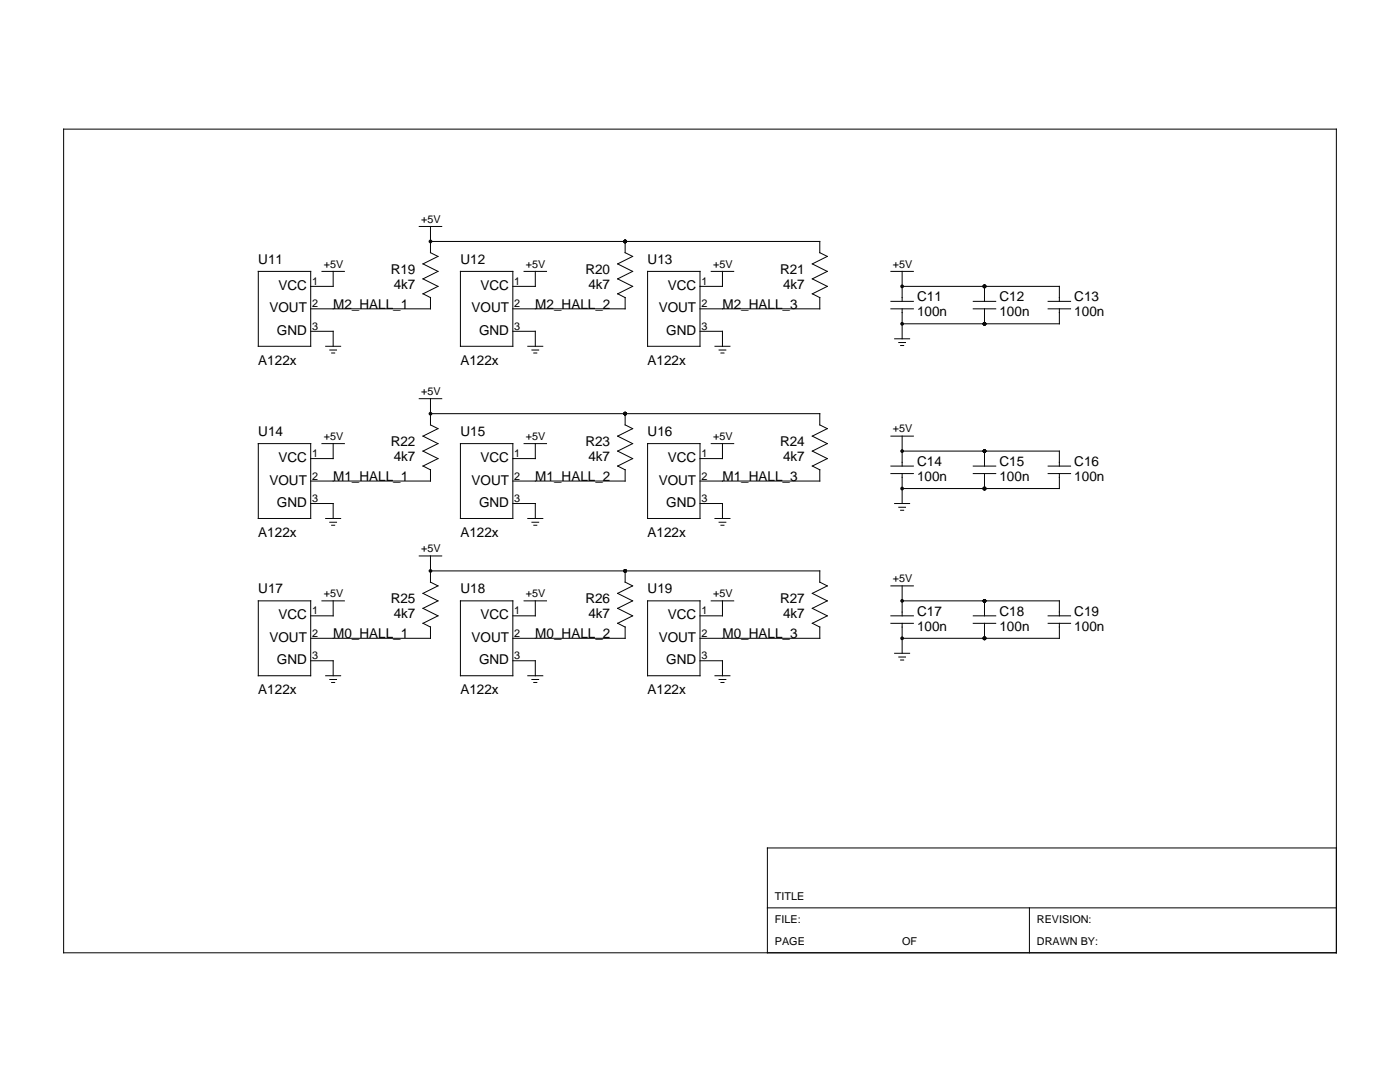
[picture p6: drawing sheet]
<svg xmlns="http://www.w3.org/2000/svg" width="279mm" height="216mm" viewBox="0 0 279 216" stroke-linecap="round" stroke-linejoin="round" font-family="sans-serif">
<g fill="none" stroke="#000" stroke-width=".2">
<path d="M12.7 25.8h254v164.3h-254zM51.5 54.2h10.5v14.9h-10.5zM64.2 54.2h4.5M66.5 54.2v2.9h-4.5M83.7 45.2h4.5M85.9 45.2v5.2l1.5 .8-3 1.5 3 1.5-3 1.4 3 1.5-3 1.5 1.5 .8v2.2h-23.9M85.9 48.2h77.7v2.2l1.5 .8-3 1.5 3 1.5-3 1.4 3 1.5-3 1.5 1.5 .8v2.2h-23.9M91.9 54.2h10.4v14.9h-10.4zM104.6 54.2h4.5M106.8 54.2v2.9h-4.5M124.8 48.2v2.2l1.5 .8-3 1.5 3 1.5-3 1.4 3 1.5-3 1.5 1.5 .8v2.2h-22.5M129.2 54.2h10.5v14.9h-10.5z"/>
<path d="M141.9 54.2h4.5M144.2 54.2v2.9h-4.5M177.8 54.2h4.5M180 57.1h31.4v3M180 54.2v5.9M196.5 57.1v3M62 66.1h4.5v3M65 69.1h3M65.8 69.8h1.4M66.2 70.4h.6M83.7 79.6h4.5M85.9 79.6v5.2l1.5 .7-3 1.5 3 1.5-3 1.5 3 1.5-3 1.5 1.5 .7"/>
<path d="M102.3 66.1h4.5v3M105.3 69.1h3M106.2 69.8h1.3M106.5 70.4h.6M139.7 66.1h4.5v3M142.7 69.1h3M143.5 69.8h1.4M143.9 70.4h.6M177.8 61.6h4.5M177.8 60.1h4.5M178.5 67.6h3M179.4 68.3h1.3"/>
<path d="M179.7 68.9h.6M180 61.6v6M194.2 61.6h4.5M194.2 60.1h4.5M196.5 61.6v3M209.2 61.6h4.5M209.2 60.1h4.5M211.4 61.6v3h-31.4M51.5 88.5h10.5v15h-10.5zM64.2 88.5h4.5M66.5 88.5v3h-4.5M85.9 93.7v2.3h-23.9"/>
<path d="M85.9 82.5h77.7v2.3l1.5 .7-3 1.5 3 1.5-3 1.5 3 1.5-3 1.5 1.5 .7M91.9 88.5h10.4v15h-10.4zM104.6 88.5h4.5M106.8 88.5v3h-4.5M124.8 82.5v2.3l1.5 .7-3 1.5 3 1.5-3 1.5 3 1.5-3 1.5 1.5 .7M124.8 93.7v2.3h-22.5M129.2 88.5h10.5v15h-10.5zM141.9 88.5h4.5M144.2 88.5v3h-4.5M163.6 93.7v2.3h-23.9M177.8 94.5h4.5M177.8 93h4.5"/>
<path d="M177.8 87h4.5M180 87v6M180 94.5v6M180 90h31.4v3M194.2 94.5h4.5M194.2 93h4.5M196.5 90v3M196.5 94.5v3M209.2 94.5h4.5M209.2 93h4.5M211.4 94.5v3h-31.4M51.5 119.9h10.5v14.9h-10.5z"/>
<path d="M62 100.5h4.5v3M64.2 119.9h4.5M65 103.5h3M65.8 104.2h1.4M66.2 104.8h.6M66.5 119.9v3h-4.5M83.7 110.9h4.5M85.9 110.9v5.3l1.5 .7-3 1.5 3 1.5-3 1.5 3 1.5-3 1.5 1.5 .7M85.9 113.9h77.7v2.3l1.5 .7-3 1.5 3 1.5-3 1.5 3 1.5-3 1.5 1.5 .7M91.9 119.9h10.4v14.9h-10.4zM102.3 100.5h4.5v3M104.6 119.9h4.5"/>
<path d="M105.3 103.5h3M106.2 104.2h1.3M106.5 104.8h.6M106.8 119.9v3h-4.5M124.8 113.9v2.3l1.5 .7-3 1.5 3 1.5-3 1.5 3 1.5-3 1.5 1.5 .7M129.2 119.9h10.5v14.9h-10.5zM139.7 100.5h4.5v3M141.9 119.9h4.5M142.7 103.5h3M143.5 104.2h1.4M143.9 104.8h.6M144.2 119.9v3h-4.5"/>
<path d="M177.8 116.9h4.5M178.5 100.5h3M179.4 101.2h1.3M179.7 101.8h.6M180 119.9h31.4v3M180 116.9v6M196.5 119.9v3M62 131.8h4.5v3M65 134.8h3M65.8 135.6h1.4M66.2 136.2h.6M85.9 125.1v2.3h-23.9"/>
<path d="M102.3 131.8h4.5v3M105.3 134.8h3M106.2 135.6h1.3M106.5 136.2h.6M124.8 125.1v2.3h-22.5M139.7 131.8h4.5v3M142.7 134.8h3M143.5 135.6h1.4M143.9 136.2h.6M163.6 125.1v2.3h-23.9M177.8 122.9h4.5M177.8 124.4h4.5"/>
<path d="M178.5 130.4h3M179.4 131.1h1.3M179.7 131.7h.6M180 124.4v6M194.2 122.9h4.5M194.2 124.4h4.5M196.5 124.4v3M209.2 122.9h4.5M209.2 124.4h4.5M211.4 124.4v3h-31.4M266.7 169.2h-113.6v20.9M153.1 181.2h113.6"/>
<path d="M205.4 181.2v8.9"/>
</g>
<g fill="#000">
<circle cx="85.9" cy="48.2" r=".37"/>
<circle cx="124.8" cy="48.2" r=".37"/>
<circle cx="180" cy="57.1" r=".37"/>
<circle cx="196.5" cy="57.1" r=".37"/>
<circle cx="180" cy="64.6" r=".37"/>
<circle cx="196.5" cy="64.6" r=".37"/>
<circle cx="85.9" cy="82.5" r=".37"/>
<circle cx="124.8" cy="82.5" r=".37"/>
<circle cx="180" cy="97.5" r=".37"/>
<circle cx="180" cy="90" r=".37"/>
<circle cx="196.5" cy="97.5" r=".37"/>
<circle cx="196.5" cy="90" r=".37"/>
<circle cx="85.9" cy="113.9" r=".37"/>
<circle cx="124.8" cy="113.9" r=".37"/>
<circle cx="180" cy="119.9" r=".37"/>
<circle cx="196.5" cy="119.9" r=".37"/>
<circle cx="180" cy="127.4" r=".37"/>
<circle cx="196.5" cy="127.4" r=".37"/>
</g>
<g font-size="2.7">
<text x="51.5" y="52.7">U11</text>
<text x="91.9" y="52.7">U12</text>
<text x="129.2" y="52.7">U13</text>
<text x="55.6" y="57.9">VCC</text>
<text x="78" y="54.6">R19</text>
<text x="78.6" y="57.6">4k7</text>
<text x="95.9" y="57.9">VCC</text>
<text x="116.8" y="54.6">R20</text>
<text x="117.4" y="57.6">4k7</text>
<text x="133.3" y="57.9">VCC</text>
<text x="155.7" y="54.6">R21</text>
<text x="156.3" y="57.6">4k7</text>
<text x="53.8" y="62.3">VOUT</text>
<text x="66.5" y="61.6">M2_HALL_1</text>
<text x="94.1" y="62.3">VOUT</text>
<text x="106.8" y="61.6">M2_HALL_2</text>
<text x="131.5" y="62.3">VOUT</text>
<text x="144.2" y="61.6">M2_HALL_3</text>
<text x="183" y="60.1">C11</text>
<text x="183" y="63.1">100n</text>
<text x="199.5" y="60.1">C12</text>
<text x="199.5" y="63.1">100n</text>
<text x="214.4" y="60.1">C13</text>
<text x="214.4" y="63.1">100n</text>
<text x="55.3" y="66.8">GND</text>
<text x="95.6" y="66.8">GND</text>
<text x="133" y="66.8">GND</text>
<text x="51.5" y="72.8">A122x</text>
<text x="91.9" y="72.8">A122x</text>
<text x="129.2" y="72.8">A122x</text>
<text x="51.5" y="87">U14</text>
<text x="78" y="89">R22</text>
<text x="91.9" y="87">U15</text>
<text x="116.8" y="89">R23</text>
<text x="129.2" y="87">U16</text>
<text x="155.7" y="89">R24</text>
<text x="55.6" y="92.2">VCC</text>
<text x="66.5" y="96">M1_HALL_1</text>
<text x="78.6" y="92">4k7</text>
<text x="95.9" y="92.2">VCC</text>
<text x="106.8" y="96">M1_HALL_2</text>
<text x="117.4" y="92">4k7</text>
<text x="133.3" y="92.2">VCC</text>
<text x="144.2" y="96">M1_HALL_3</text>
<text x="156.3" y="92">4k7</text>
<text x="183" y="93">C14</text>
<text x="183" y="96">100n</text>
<text x="199.5" y="93">C15</text>
<text x="199.5" y="96">100n</text>
<text x="214.4" y="93">C16</text>
<text x="214.4" y="96">100n</text>
<text x="53.8" y="96.7">VOUT</text>
<text x="55.3" y="101.2">GND</text>
<text x="94.1" y="96.7">VOUT</text>
<text x="95.6" y="101.2">GND</text>
<text x="131.5" y="96.7">VOUT</text>
<text x="133" y="101.2">GND</text>
<text x="51.5" y="107.2">A122x</text>
<text x="91.9" y="107.2">A122x</text>
<text x="129.2" y="107.2">A122x</text>
<text x="51.5" y="118.4">U17</text>
<text x="91.9" y="118.4">U18</text>
<text x="129.2" y="118.4">U19</text>
<text x="55.6" y="123.6">VCC</text>
<text x="78" y="120.4">R25</text>
<text x="78.6" y="123.4">4k7</text>
<text x="95.9" y="123.6">VCC</text>
<text x="116.8" y="120.4">R26</text>
<text x="117.4" y="123.4">4k7</text>
<text x="133.3" y="123.6">VCC</text>
<text x="155.7" y="120.4">R27</text>
<text x="156.3" y="123.4">4k7</text>
<text x="183" y="122.9">C17</text>
<text x="183" y="125.9">100n</text>
<text x="199.5" y="122.9">C18</text>
<text x="199.5" y="125.9">100n</text>
<text x="214.4" y="122.9">C19</text>
<text x="214.4" y="125.9">100n</text>
<text x="53.8" y="128.1">VOUT</text>
<text x="66.5" y="127.4">M0_HALL_1</text>
<text x="94.1" y="128.1">VOUT</text>
<text x="106.8" y="127.4">M0_HALL_2</text>
<text x="131.5" y="128.1">VOUT</text>
<text x="144.2" y="127.4">M0_HALL_3</text>
<text x="55.3" y="132.6">GND</text>
<text x="95.6" y="132.6">GND</text>
<text x="133" y="132.6">GND</text>
<text x="51.5" y="138.6">A122x</text>
<text x="91.9" y="138.6">A122x</text>
<text x="129.2" y="138.6">A122x</text>
</g>
<g font-size="2.2">
<text x="84" y="44.4">+5V</text>
<text x="64.6" y="53.4">+5V</text>
<text x="105" y="53.4">+5V</text>
<text x="142.3" y="53.4">+5V</text>
<text x="178.2" y="53.4">+5V</text>
<text x="62.3" y="56.8">1</text>
<text x="102.6" y="56.8">1</text>
<text x="140" y="56.8">1</text>
<text x="62.3" y="65.8">3</text>
<text x="62.3" y="61.3">2</text>
<text x="102.6" y="61.3">2</text>
<text x="102.6" y="65.8">3</text>
<text x="140" y="61.3">2</text>
<text x="140" y="65.8">3</text>
<text x="84" y="78.8">+5V</text>
<text x="64.6" y="87.8">+5V</text>
<text x="105" y="87.8">+5V</text>
<text x="142.3" y="87.8">+5V</text>
<text x="178.2" y="86.3">+5V</text>
<text x="62.3" y="91.2">1</text>
<text x="62.3" y="95.7">2</text>
<text x="102.6" y="91.2">1</text>
<text x="102.6" y="95.7">2</text>
<text x="140" y="91.2">1</text>
<text x="140" y="95.7">2</text>
<text x="62.3" y="100.2">3</text>
<text x="102.6" y="100.2">3</text>
<text x="140" y="100.2">3</text>
<text x="84" y="110.2">+5V</text>
<text x="64.6" y="119.1">+5V</text>
<text x="105" y="119.1">+5V</text>
<text x="142.3" y="119.1">+5V</text>
<text x="178.2" y="116.2">+5V</text>
<text x="62.3" y="122.6">1</text>
<text x="102.6" y="122.6">1</text>
<text x="140" y="122.6">1</text>
<text x="62.3" y="131.5">3</text>
<text x="62.3" y="127.1">2</text>
<text x="102.6" y="127.1">2</text>
<text x="102.6" y="131.5">3</text>
<text x="140" y="127.1">2</text>
<text x="140" y="131.5">3</text>
<text x="154.6" y="179.7">TITLE</text>
<text x="154.6" y="184.1">FILE:</text>
<text x="206.9" y="184.1">REVISION:</text>
<text x="154.6" y="188.6">PAGE</text>
<text x="180" y="188.6">OF</text>
<text x="206.9" y="188.6">DRAWN BY:</text>
</g>
</svg>
